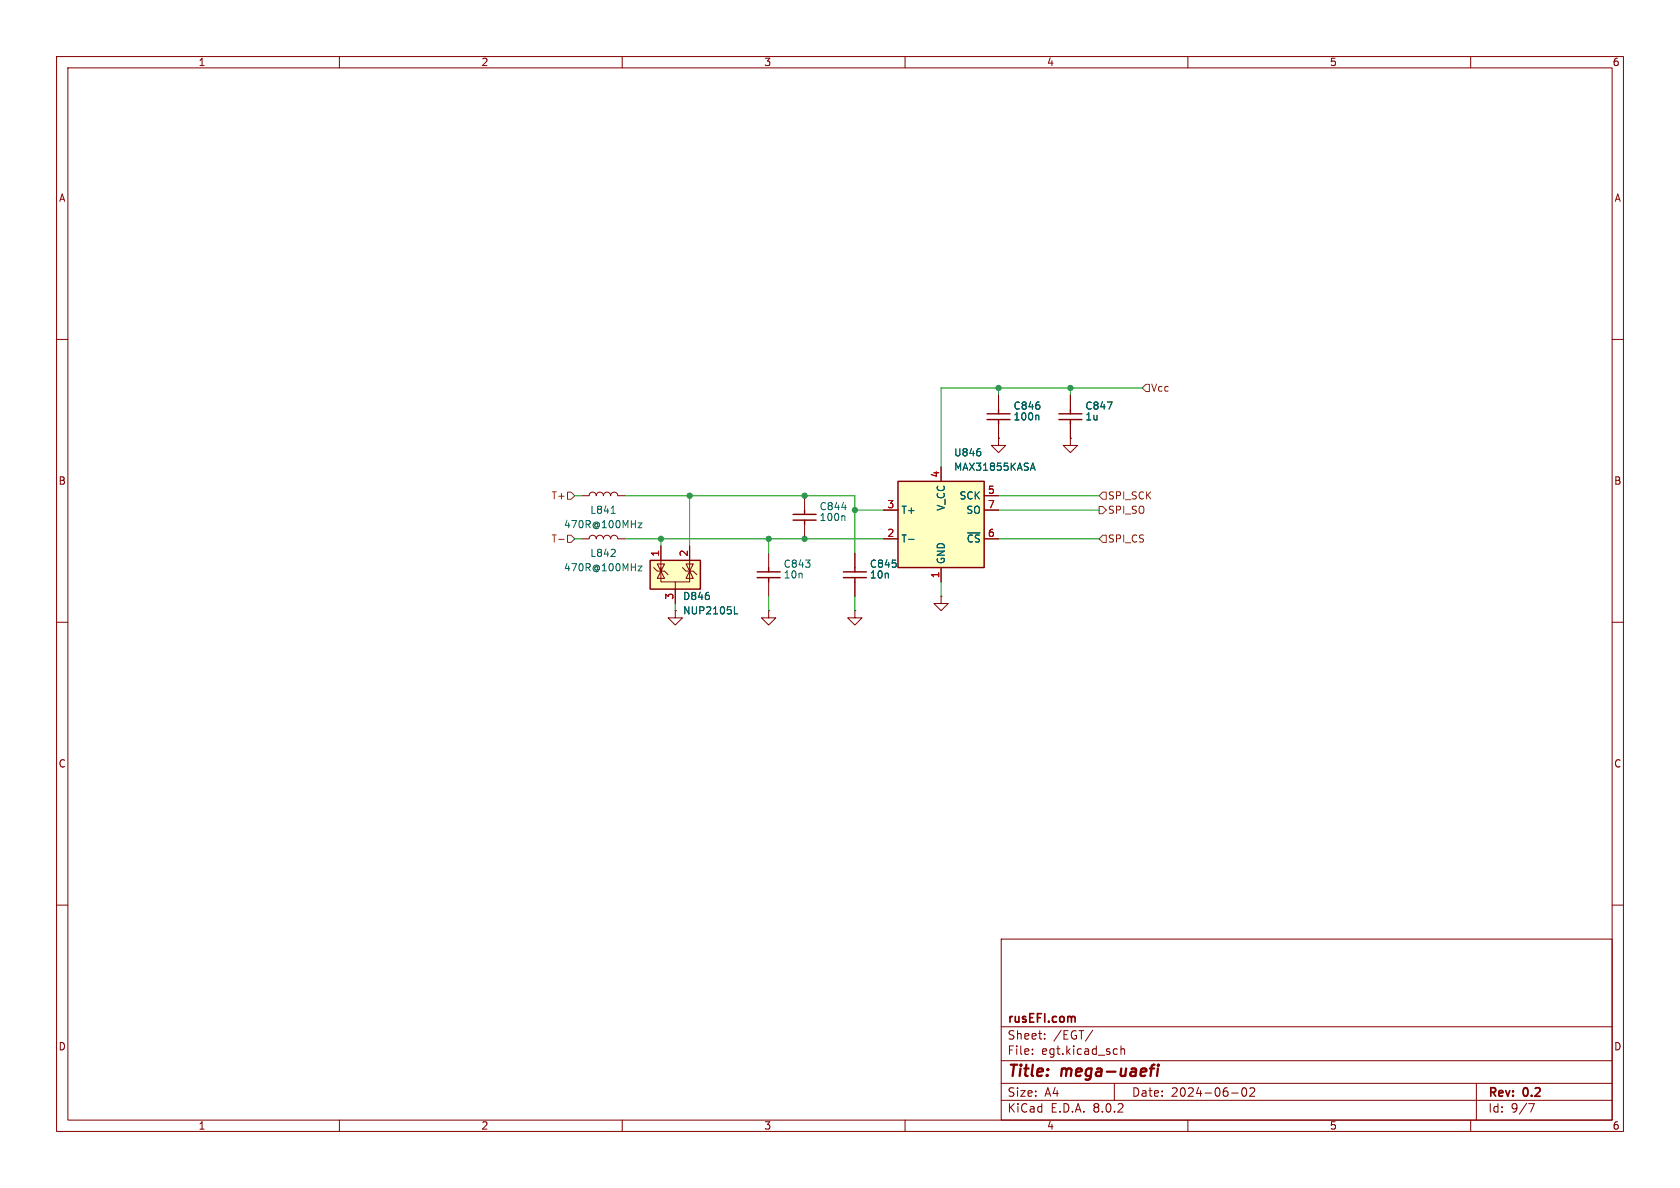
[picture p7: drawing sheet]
<svg xmlns="http://www.w3.org/2000/svg" width="297mm" height="210mm" viewBox="0 0 297 210" stroke-linecap="round" stroke-linejoin="round" font-family="sans-serif">
<g fill="none" stroke="#840000" stroke-width=".18">
<path d="M10 10h277v190h-277zM12 12h273v186h-273zM60 10v2M110 10v2M160 10v2M210 10v2M260 10v2M10 60h2M285 60h2M189.2 69.9v2.5M189.2 74.9v2.6M102.9 87.6h1.2a.64 .64 0 0 1 .7-.6 .64 .64 0 0 1 .6 .6 .64 .64 0 0 1 .6-.6 .64 .64 0 0 1 .7 .6 .64 .64 0 0 1 .6-.6 .64 .64 0 0 1 .6 .6 .64 .64 0 0 1 .7-.6 .64 .64 0 0 1 .6 .6h1.3"/>
<path d="M102.9 95.3h1.2a.64 .64 0 0 1 .7-.7 .64 .64 0 0 1 .6 .7 .64 .64 0 0 1 .6-.7 .64 .64 0 0 1 .7 .7 .64 .64 0 0 1 .6-.7 .64 .64 0 0 1 .6 .7 .64 .64 0 0 1 .7-.7 .64 .64 0 0 1 .6 .7h1.3M135.9 97.8v2.5M10 110h2M119.4 108v1.2h1.2l-1.2 1.3-1.3-1.3h1.3M119.4 108h.1M135.9 108v1.2h1.3l-1.3 1.3-1.3-1.3h1.3M135.9 108h.1M135.9 102.9v2.5M285 110h2M10 160h2M285 160h2M177 166h108v32h-108z"/>
<path d="M60 198v2M110 198v2M160 198v2M177 194.5h108M177 191.5h108M177 187.5h108M177 181.5h108M182.5 186.3v.1M182.5 185.5v.1M184.7 183.6v.1M184.7 182.8v.1M193.2 182.1l-1.3 2"/>
<path d="M197 191.5v3M197.4 185.4l.1 .1M197.5 186.3l-.1 .1M198.2 184.9v1.5M198.2 185.5l.2-.1 .3 .1 .1 .9M210 198v2M217.7 193.2h1.2M219.7 192.4l.2-.1a.81 .81 0 0 1 .6 .6 .81 .81 0 0 1-.3 .8l-.2 .1a.81 .81 0 0 1-.3-1.4zM221 192.4l.5-.1 .2 .1 .1 .3-.9 1.1h.9M260 198v2M261 191.5v6.5M270.2 195.1h1l-.6 1.5"/>
</g>
<path d="M203.3 188.9h.7M204.1 188.2l-.4 .1-.1 .2-.2 1.7M204.7 188.9l-.2 1.3M204.8 188.2v.2M204.8 188.2l-.1 .1 .1 .1M204.8 188.2l.1 .1-.1 .1" fill="none" stroke="#840000" stroke-width=".4"/>
<path d="M189.8 179.7l.3 .2v.8" fill="none" stroke="#840000" stroke-width=".3"/>
<path d="M187.2 74.2h4.1M187.2 73.2h4.1M189.2 72.4v.8M189.2 74.2v.7M133.9 102.1h4M133.9 101.1h4M135.9 100.3v.8M135.9 102.1v.8" fill="none" stroke="#840000" stroke-width=".25"/>
<path d="M195.8 71.1h.8l-.5 1.2M108 98.4h.8M108 90.7h.8M108.7 97.2v.4M112.8 92.4h.7l-.7 .9h.7M112.8 100.1h.7l-.7 .8h.7" fill="none" stroke="#006464" stroke-width=".18"/>
<path d="M114.9 99.1h8.9v5h-8.9z" fill="#ffffc2"/>
<path d="M174.5 74.2h4.1M174.5 73.2h4.1M176.5 72.4v.8M176.5 74.2v.7M114.9 99.1h8.9v5h-8.9zM149.1 102.1h4.1M149.1 101.1h4.1M151.1 100.3v.8M151.1 102.1v.8" fill="none" stroke="#840000" stroke-width=".25"/>
<g fill="none" stroke="#840000" stroke-width=".18">
<path d="M176.5 77.5v1.2h1.3l-1.3 1.3-1.2-1.3h1.2M176.5 77.5h.1M176.5 69.9v2.5M176.5 74.9v2.6M189.2 77.5v1.2h1.3l-1.3 1.3-1.2-1.3h1.2M189.2 77.5h.1M116.8 96.5v4.5M121.3 99.7h1.3l-.7 1.3zM121.9 96.5v4.5M151.1 97.8v2.5M115.6 100.3l.6 .7h1.3l.6 .6M116.8 101v1.9h5.1v-1.9"/>
<path d="M116.8 101l.7 1.2h-1.3zM116.8 100.3v.7l.7-1.3h-1.3l.6 1.3M119.4 102.9v3.8M120.6 100.3l.7 .7h1.3l.6 .6M121.9 101l.7 1.2h-1.3zM151.1 108v1.2h1.3l-1.3 1.3-1.2-1.3h1.2M151.1 108h.1M151.1 102.9v2.5M166.4 105.4v1.3h1.2l-1.2 1.3-1.3-1.3h1.3M166.4 105.4h.1"/>
</g>
<path d="M183.5 73.4l.2 .2v.6M129.8 108.5h.6" fill="none" stroke="#006464" stroke-width=".18"/>
<path d="M158.7 85.1h15.3v15.2h-15.3z" fill="#ffffc2"/>
<path d="M140.2 91.9h4.1M140.2 90.9h4.1M142.2 90.2v.7M142.2 91.9v.8M158.7 85.1h15.3v15.2h-15.3z" fill="none" stroke="#840000" stroke-width=".25"/>
<g fill="none" stroke="#840000" stroke-width=".18">
<path d="M176.5 77.5h.1M176.5 69.9v2.5M176.5 74.9v2.6M189.2 77.5h.1M189.2 69.9v2.5M189.2 74.9v2.6M116.8 96.5v2.6M121.9 96.5v2.6M142.2 87.6v2.6M142.2 92.7v2.6M151.1 97.8v2.5M156.2 95.3h2.5"/>
<path d="M156.2 90.2h2.5M166.4 82.6v2.5M174 95.3h2.5M174 90.2h2.5M174 87.6h2.5M119.4 108h.1M119.4 104.1v2.6M151.1 102.9v2.5M166.4 100.3v2.6"/>
</g>
<path d="M173.3 79.9v.6M183.5 73.4l.2 .2v.6M195.8 71.1h.8l-.5 1.2M148.8 89.7h.8M149.2 91.2l.2 .2v.6M160.6 95.3h1M182.3 82.8h.6M182.6 81.9l.4 1.2M129.8 108.5h.6" fill="none" stroke="#006464" stroke-width=".18"/>
<path d="M202.6 67.9h.6v1.3h-.6l-.7-.6zM98.8 95.3h.9M100.3 94.6h.7l.6 .7-.6 .6h-.7zM100.3 87h.7l.6 .6-.6 .7h-.7zM194.3 89.5h.6l.7 .7-.7 .6h-.6zM194.9 94.6h.7v1.3h-.7l-.6-.6zM194.9 87h.7v1.3h-.7l-.6-.7z" fill="none" stroke="#725600" stroke-width=".18"/>
<g fill="none" stroke="#009600" stroke-width=".18">
<path d="M176.5 68.6v1.3M189.2 68.6v1.3M201.9 68.6h-35.5v14M101.6 87.6h1.3M101.6 95.3h1.3M110.5 87.6h40.6v10.2M110.5 95.3h45.7M116.8 95.3v1.2M121.9 87.6v8.9M135.9 95.3v2.5M151.1 90.2h5.1M176.5 87.6h17.8"/>
<path d="M176.5 95.3h17.8M176.5 90.2h17.8M119.4 106.7v1.3M135.9 105.4v2.6M151.1 105.4v2.6M166.4 102.9v2.5"/>
</g>
<g fill="#009600" stroke="#009600" stroke-width=".18">
<circle cx="151.1" cy="90.2" r=".46"/>
<circle cx="142.2" cy="87.6" r=".46"/>
<circle cx="142.2" cy="95.3" r=".46"/>
<circle cx="176.5" cy="68.6" r=".46"/>
<circle cx="189.2" cy="68.6" r=".46"/>
<circle cx="121.9" cy="87.6" r=".46"/>
<circle cx="116.8" cy="95.3" r=".46"/>
<circle cx="135.9" cy="95.3" r=".46"/>
</g>
<g font-size="2.8" fill="#840000">
<text x="178" y="190.9">Title:</text>
<text x="187.7" y="190.9">mega-uaefi</text>
</g>
<g font-size="2.1" fill="#840000">
<text x="178" y="184">Sheet:</text>
<text x="178" y="181.2">rusEFI.com</text>
<text x="186.2" y="184">/EGT/</text>
<text x="178" y="186.7">File:</text>
<text x="184.1" y="186.7">egt.kicad_sch</text>
<text x="178" y="196.9">KiCad</text>
<text x="178" y="194.1">Size:</text>
<text x="184.7" y="194.1">A4</text>
<text x="185.7" y="196.9">E.D.A.</text>
<text x="193.3" y="196.9">8.0.2</text>
<text x="200" y="194.1">Date:</text>
<text x="207" y="194.1">2024-06-02</text>
<text x="263" y="194.3">Rev:</text>
<text x="263" y="196.9">Id:</text>
<text x="267.1" y="196.9">9/7</text>
<text x="269.4" y="194.3">0.2</text>
</g>
<g font-size="1.8" fill="#840000">
<text x="35" y="11.9">1</text>
<text x="85" y="11.9">2</text>
<text x="135" y="11.9">3</text>
<text x="185" y="11.9">4</text>
<text x="235" y="11.9">5</text>
<text x="285" y="11.9">6</text>
<text x="10.3" y="35.9">A</text>
<text x="285.3" y="35.9">A</text>
<text x="10.3" y="85.9">B</text>
<text x="285.3" y="85.9">B</text>
<text x="10.3" y="135.9">C</text>
<text x="285.3" y="135.9">C</text>
<text x="10.3" y="185.9">D</text>
<text x="285.3" y="185.9">D</text>
<text x="35" y="199.9">1</text>
<text x="85" y="199.9">2</text>
<text x="135" y="199.9">3</text>
<text x="185" y="199.9">4</text>
<text x="235" y="199.9">5</text>
<text x="285" y="199.9">6</text>
</g>
<g font-size="1.8" fill="#725600">
<text x="203.4" y="69.4">Vcc</text>
<text x="97.4" y="88.5">T+</text>
<text x="195.8" y="88.5">SPI_SCK</text>
<text x="195.8" y="91">SPI_SO</text>
<text x="97.4" y="96.1">T-</text>
<text x="195.8" y="96.1">SPI_CS</text>
</g>
<g font-size="1.8" fill="#006464">
<text x="179.1" y="72.6">C846</text>
<text x="179.1" y="74.5">100n</text>
<text x="191.8" y="72.6">C847</text>
<text x="191.8" y="74.5">1u</text>
<text x="168.6" y="80.9">U846</text>
<text x="168.6" y="83.4">MAX31855KASA</text>
<text x="169.5" y="88.5">SCK</text>
<text x="99.6" y="93.6">470R@100MHz</text>
<text x="104.2" y="91">L841</text>
<text x="144.8" y="90.4">C844</text>
<text x="144.8" y="92.3">100n</text>
<text x="159.3" y="91">T+</text>
<text x="167.2" y="90.4" transform="rotate(-90 167.2 90.4)">V_CC</text>
<text x="170.7" y="91">SO</text>
<text x="99.6" y="101.2">470R@100MHz</text>
<text x="104.2" y="98.7">L842</text>
<text x="138.4" y="100.6">C843</text>
<text x="153.7" y="100.6">C845</text>
<text x="159.3" y="96.1">T-</text>
<text x="167.2" y="99.8" transform="rotate(-90 167.2 99.8)">GND</text>
<text x="170.8" y="96.1">~{CS}</text>
<text x="120.7" y="106.3">D846</text>
<text x="138.4" y="102.5">10n</text>
<text x="153.7" y="102.5">10n</text>
<text x="120.7" y="108.8">NUP2105L</text>
</g>
<g font-size="1.8" fill="#a90000">
<text x="156.8" y="89.9">3</text>
<text x="166.1" y="84.5" transform="rotate(-90 166.1 84.5)">4</text>
<text x="174.6" y="87.4">5</text>
<text x="174.6" y="89.9">7</text>
<text x="156.8" y="95">2</text>
<text x="174.6" y="95">6</text>
<text x="116.6" y="98.5" transform="rotate(-90 116.6 98.5)">1</text>
<text x="121.7" y="98.5" transform="rotate(-90 121.7 98.5)">2</text>
<text x="119.1" y="106.1" transform="rotate(-90 119.1 106.1)">3</text>
<text x="166.1" y="102.3" transform="rotate(-90 166.1 102.3)">1</text>
</g>
</svg>
